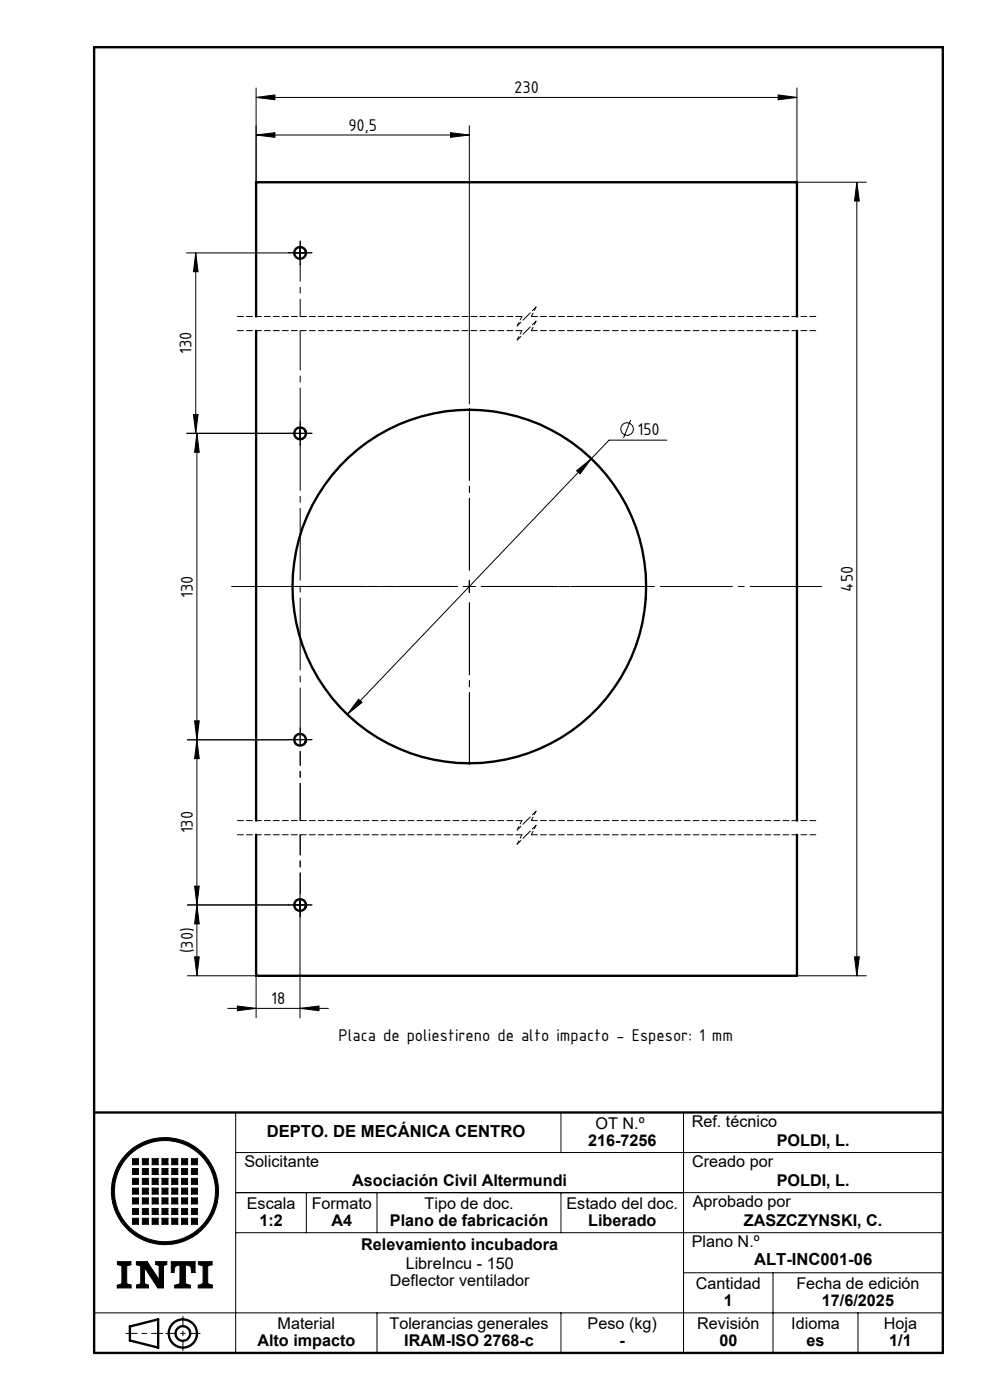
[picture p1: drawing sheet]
<svg xmlns="http://www.w3.org/2000/svg" width="210mm" height="297mm" viewBox="0 0 210 297" stroke-linecap="round" stroke-linejoin="round" font-family="sans-serif">
<g fill="none" stroke="#000" stroke-width=".21">
<path d="M54.3 18.7v20M169.1 18.7v20h14.7M54.3 20.7l4-.6v1.1zM54.3 20.7h114.8M54.3 28.6l4-.5v1zM54.3 28.6h45.3M95.6 28.1l4 .5-4 .5zM99.6 26.7v59M165.1 20.1l4 .6-4 .5zM181.8 38.7v168.3M181.8 38.7l.5 3.9h-1zM39.5 53.7h21.7"/>
<path d="M41.5 53.7v38.2M41.5 53.7l.5 3.9h-1zM62.4 53.7h2.5M63.6 52.4v2.5M39.5 91.9h21.7M41 87.9h1l-.5 4zM41.8 91.9v115.1M41.8 91.9l.5 4.1h-1zM62.4 91.9h2.5M63.6 90.7v2.5M122.3 99.9l3.1-2.6-2.4 3.2zM133.8 89.1l-1.5 3.8"/>
<path d="M141.5 93.4h-12.3l-55.5 58.1M98.3 124.4h2.5M99.6 123.2v2.5M39.8 156.9h21.4M41.3 152.9h1l-.5 4zM41.8 156.9l.5 4h-1zM76.1 148.3l.7 .7-3.1 2.5zM39.8 192h21.4M41.3 188h1l-.5 4zM41.8 192l.5 4h-1zM62.4 192h2.5M63.6 189.5v26.4"/>
<path d="M39.8 207h14.5v8.9M41.3 203h1l-.5 4zM48.3 213.9h21.4M50.3 213.4l4 .5-4 .5zM63.6 213.9l4.1-.5v1zM169.1 207h14.7M181.3 203h1l-.5 4zM20 236v51M50 236v51M119 236v8.5M149.2 236h-4.2v51M28.1 245.8h1.3v1.3h-1.3z"/>
<path d="M28.1 247.9h1.3v1.3h-1.3zM28.1 250h1.3v1.2h-1.3zM28.1 252.1h1.3v1.2h-1.3zM28.1 254.1h1.3v1.3h-1.3zM28.1 256.4h1.3v1.2h-1.3zM28.1 258.4h1.3v1.3h-1.3zM30.2 245.8h1.3v1.3h-1.3zM30.2 247.9h1.3v1.3h-1.3zM30.2 250h1.3v1.2h-1.3zM30.2 252.1h1.3v1.2h-1.3zM30.2 254.1h1.3v1.3h-1.3zM30.2 256.4h1.3v1.2h-1.3z"/>
<path d="M30.2 258.4h1.3v1.3h-1.3zM32.3 245.8h1.2v1.3h-1.2zM32.3 247.9h1.2v1.3h-1.2zM32.3 250h1.2v1.2h-1.2zM32.3 252.1h1.2v1.2h-1.2zM32.3 254.1h1.2v1.3h-1.2zM32.3 256.4h1.2v1.2h-1.2zM32.3 258.4h1.2v1.3h-1.2zM34.4 245.8h1.2v1.3h-1.2zM34.4 247.9h1.2v1.3h-1.2zM34.4 250h1.2v1.2h-1.2zM34.4 252.1h1.2v1.2h-1.2z"/>
<path d="M34.4 254.1h1.2v1.3h-1.2zM34.4 256.4h1.2v1.2h-1.2zM34.4 258.4h1.2v1.3h-1.2zM36.4 245.8h1.3v1.3h-1.3zM36.4 247.9h1.3v1.3h-1.3zM36.4 250h1.3v1.2h-1.3zM36.4 252.1h1.3v1.2h-1.3zM36.4 254.1h1.3v1.3h-1.3zM36.4 256.4h1.3v1.2h-1.3zM36.4 258.4h1.3v1.3h-1.3zM38.5 245.8h1.3v1.3h-1.3zM38.5 247.9h1.3v1.3h-1.3z"/>
<path d="M38.5 250h1.3v1.2h-1.3zM38.5 252.1h1.3v1.2h-1.3zM38.5 254.1h1.3v1.3h-1.3zM38.5 256.4h1.3v1.2h-1.3zM38.5 258.4h1.3v1.3h-1.3zM40.6 245.8h1.3v1.3h-1.3zM40.6 247.9h1.3v1.3h-1.3zM40.6 250h1.3v1.2h-1.3zM40.6 252.1h1.3v1.2h-1.3zM40.6 254.1h1.3v1.3h-1.3zM40.6 256.4h1.3v1.2h-1.3zM40.6 258.4h1.3v1.3h-1.3z"/>
<path d="M50 253h150M50 244.5h150M65 253v8.5M80 253v8.5M119 253v8.5M20 278.5h180M24.9 267.6h2.9v.7l-.9 .2v3.8l.9 .3v.6h-2.9v-.5l1-.4v-3.8l-1-.2zM28.9 267.6h2.3l2.6 3.9v-3l-.8-.3v-.6h2.4v.6l-.7 .3v4.7h-1.2l-2.8-4.3v3.4l.8 .3v.6h-2.5v-.6l.8-.3v-3.8l-.9-.2zM36.3 267.6h5.1v2.3h-.7l-.2-1.3-1.2-.3v4l1.1 .4v.5h-3.3v-.5l1.1-.4v-4l-1.1 .3-.2 1.3h-.6zM42.1 267.6h2.9v.7l-.9 .2v3.8l.9 .3v.6h-2.9v-.5l1-.4v-3.8l-1-.2zM50 261.5h150M80 278.5v8.5"/>
<path d="M119 278.5v8.5M145 270h55M164 270v17M182 278.5v8.5"/>
<circle cx="133" cy="91" r="1.33"/>
<circle cx="35" cy="252.7" r="11.4"/>
<circle cx="35" cy="252.7" r="10.7"/>
</g>
<g fill="none" stroke="#000" stroke-width=".5">
<path d="M20 10h180v277h-180zM54.3 67.2v-28.5h114.8v28.5M54.3 70.2v103.9M169.1 70.2v103.9M54.3 177.1v29.9h114.8v-29.9M20 236h180M27.6 281.4l5.9-1.5v6l-5.9-1.5z"/>
<circle cx="63.7" cy="53.6" r="1.24"/>
<circle cx="63.7" cy="92" r="1.24"/>
<circle cx="99.6" cy="124.4" r="37.5"/>
<circle cx="63.7" cy="156.9" r="1.24"/>
<circle cx="63.7" cy="192" r="1.24"/>
<circle cx="38.8" cy="282.9" r="3"/>
<circle cx="38.8" cy="282.9" r="1.55"/>
</g>
<path d="M26.7 282.9h7.8" fill="none" stroke="#000" stroke-width=".21" stroke-dasharray="6.1 1 1 1" stroke-dashoffset="3.7"/>
<path d="M38.8 279.2v7.3M35.2 282.9h7.2" fill="none" stroke="#000" stroke-width=".21" stroke-dasharray="6.1 1 1 1" stroke-dashoffset="4"/>
<g fill="#000">
<path d="M24.9 267.6v.7l1 .2v3.8l-1 .4v.5h2.9v-.6l-.9-.3v-3.8l.9-.2v-.7zM36.3 267.6v2.3h.6l.2-1.3 1.1-.3v4l-1.1 .4v.5h3.3v-.5l-1.1-.4v-4l1.2 .3 .2 1.3h.7v-2.3zM42.1 267.6v.7l1 .2v3.8l-1 .4v.5h2.9v-.6l-.9-.3v-3.8l.9-.2v-.7zM28.1 258.4v1.3h1.3v-1.3zM30.2 258.4v1.3h1.3v-1.3zM32.3 258.4v1.3h1.2v-1.3zM34.4 258.4v1.3h1.2v-1.3zM36.4 258.4v1.3h1.3v-1.3zM38.5 258.4v1.3h1.3v-1.3zM40.6 258.4v1.3h1.3v-1.3zM40.6 256.4v1.2h1.3v-1.2zM40.6 254.1v1.3h1.3v-1.3zM38.5 254.1v1.3h1.3v-1.3zM38.5 256.4v1.2h1.3v-1.2zM36.4 256.4v1.2h1.3v-1.2zM36.4 254.1v1.3h1.3v-1.3zM34.4 254.1v1.3h1.2v-1.3zM34.4 256.4v1.2h1.2v-1.2zM32.3 256.4v1.2h1.2v-1.2zM32.3 254.1v1.3h1.2v-1.3zM30.2 254.1v1.3h1.3v-1.3zM30.2 256.4v1.2h1.3v-1.2zM28.1 256.4v1.2h1.3v-1.2zM28.1 254.1v1.3h1.3v-1.3zM28.1 252.1v1.2h1.3v-1.2zM30.2 252.1v1.2h1.3v-1.2zM32.3 252.1v1.2h1.2v-1.2zM34.4 252.1v1.2h1.2v-1.2zM36.4 252.1v1.2h1.3v-1.2zM38.5 252.1v1.2h1.3v-1.2zM40.6 252.1v1.2h1.3v-1.2zM40.6 250v1.2h1.3v-1.2zM38.5 250v1.2h1.3v-1.2zM36.4 250v1.2h1.3v-1.2zM34.4 250v1.2h1.2v-1.2zM32.3 250v1.2h1.2v-1.2zM30.2 250v1.2h1.3v-1.2zM28.1 250v1.2h1.3v-1.2zM28.1 247.9v1.3h1.3v-1.3zM30.2 247.9v1.3h1.3v-1.3zM32.3 247.9v1.3h1.2v-1.3zM34.4 247.9v1.3h1.2v-1.3zM36.4 247.9v1.3h1.3v-1.3zM38.5 247.9v1.3h1.3v-1.3zM40.6 247.9v1.3h1.3v-1.3zM40.6 245.8v1.3h1.3v-1.3zM38.5 245.8v1.3h1.3v-1.3zM36.4 245.8v1.3h1.3v-1.3zM34.4 245.8v1.3h1.2v-1.3zM32.3 245.8v1.3h1.2v-1.3zM30.2 245.8v1.3h1.3v-1.3zM28.1 245.8v1.3h1.3v-1.3zM24.3 252.7a10.7 10.7 0 0 1 21.4 0 10.7 10.7 0 0 1-21.4 0zM23.6 252.7a11.4 11.4 0 0 0 22.8 0 11.4 11.4 0 0 0-22.8 0z" fill-rule="evenodd"/>
<path d="M28.9 267.6h2.3l2.6 3.9v-3l-.8-.3v-.6h2.4v.6l-.7 .3v4.7h-1.2l-2.8-4.3v3.4l.8 .3v.6h-2.5v-.6l.8-.3v-3.8l-.9-.2z" fill-rule="evenodd"/>
</g>
<path d="M97.1 124.4h-36.3M99.6 121.9v-36.2M99.6 126.9v36.3M102.1 124.4h36.2" fill="none" stroke="#000" stroke-width=".21" stroke-dasharray="15.2 1.3 1.3 1.3" stroke-dashoffset="-1"/>
<path d="M97.1 124.4h-48" fill="none" stroke="#000" stroke-width=".21" stroke-dasharray="15.2 1.3 1.3 1.3" stroke-dashoffset="2.7"/>
<path d="M102.1 124.4h72.2" fill="none" stroke="#000" stroke-width=".21" stroke-dasharray="15.2 1.3 1.3 1.3" stroke-dashoffset=".1"/>
<g fill="none" stroke="#000" stroke-width=".21" stroke-dasharray="15.2 1.3 1.3 1.3">
<path d="M62.4 53.6h-1.2M63.7 52.4v-1.3M63.7 54.9v1.2M64.9 53.6h1.3M62.4 91.9h-1.2M63.7 93.2v1.2M63.7 90.7v-1.3M64.9 91.9h1.3M62.4 156.9h-1.2M63.7 156.9v-1.2M63.7 156.9h-1.3M63.7 156.9v1.3"/>
<path d="M63.7 156.9h1.2M63.7 155.7v-1.3M64.9 156.9h1.3M62.4 192h-1.2M63.7 193.2v1.3M64.9 192h1.3"/>
</g>
<path d="M63.7 189.5v-12.4" fill="none" stroke="#000" stroke-width=".21" stroke-dasharray="15.2 1.3 1.3 1.3" stroke-dashoffset="10.9"/>
<path d="M63.7 155.7v-61.4" fill="none" stroke="#000" stroke-width=".21" stroke-dasharray="15.2 1.3 1.3 1.3" stroke-dashoffset="5.5"/>
<path d="M63.7 174.1v-14.7" fill="none" stroke="#000" stroke-width=".21" stroke-dasharray="15.2 1.3 1.3 1.3" stroke-dashoffset="7.3"/>
<path d="M63.7 90.7v-20.6" fill="none" stroke="#000" stroke-width=".21" stroke-dasharray="15.2 1.3 1.3 1.3" stroke-dashoffset="6.9"/>
<path d="M63.7 67.1v-11.1" fill="none" stroke="#000" stroke-width=".21" stroke-dasharray="15.2 1.3 1.3 1.3" stroke-dashoffset="11.6"/>
<path d="M110.7 70.1h-60.4M110.7 67.1h-60.4M173.1 70.1h-60.4M173.1 67.1h-60.4M110.7 177.1h-60.4M110.7 174.1h-60.4M173.1 177.1h-60.4M173.1 174.1h-60.4" fill="none" stroke="#000" stroke-width=".21" stroke-dasharray="1.3 .6"/>
<path d="M109.7 72.1l1-2M109.7 69.1l1-2M112.7 70.1l1-2M112.7 67.1l1-2M109.7 179.1l1-2M109.7 176.1l1-2M112.7 177.1l1-2M112.7 174.1l1-2" fill="none" stroke="#000" stroke-width=".21" stroke-dasharray="1.3 .6" stroke-dashoffset=".5"/>
<path d="M111.7 70.1l-2 2M111.7 67.1l-2 2M113.7 68.1l-2 2M113.7 65.1l-2 2M111.7 177.1l-2 2M111.7 174.1l-2 2M113.7 175.1l-2 2M113.7 172.1l-2 2" fill="none" stroke="#000" stroke-width=".21" stroke-dasharray="1.3 .6" stroke-dashoffset=".2"/>
<g fill="#000">
<path d="M54.3 20.7l4-.6v1.1zM165.1 20.1l4 .6-4 .5z"/>
<path d="M95.6 28.1l4 .5-4 .5zM54.3 28.6l4-.5v1zM63.6 213.9l4.1-.5v1zM50.3 213.4l4 .5-4 .5z"/>
<path d="M181.8 38.7l.5 3.9h-1zM181.3 203h1l-.5 4zM41.5 53.7l.5 3.9h-1zM41 87.9h1l-.5 4zM41.8 91.9l.5 4.1h-1zM41.3 152.9h1l-.5 4zM41.8 192l.5 4h-1zM41.3 203h1l-.5 4z"/>
<path d="M76.1 148.3l-2.4 3.2 3.1-2.5zM122.3 99.9l.7 .6 2.4-3.2z"/>
<path d="M41.3 188h1l-.5 4zM41.8 156.9l.5 4h-1z"/>
</g>
<g font-size="3.9">
<text x="109.1" y="19.7">230</text>
<text x="73.9" y="27.7">90,5</text>
<text x="40.7" y="75.2" transform="rotate(-90 40.7 75.2)">130</text>
<text x="135.2" y="92.2">150</text>
<text x="180.9" y="125.6" transform="rotate(-90 180.9 125.6)">450</text>
<text x="40.9" y="126.8" transform="rotate(-90 40.9 126.8)">130</text>
<text x="40.9" y="176.8" transform="rotate(-90 40.9 176.8)">130</text>
<text x="40.9" y="202.2" transform="rotate(-90 40.9 202.2)">(30)</text>
<text x="57.5" y="213">18</text>
<text x="71.8" y="220.8">Placa de poliestireno de alto impacto - Espesor: 1 mm</text>
</g>
<g font-size="3.5">
<text x="56.6" y="241.2">DEPTO. DE MECÁNICA CENTRO</text>
<text x="160" y="268.5">ALT-INC001-06</text>
</g>
<g font-size="3.4">
<text x="126.3" y="239.5">OT N.º</text>
<text x="146.7" y="239.1">Ref. técnico</text>
<text x="124.8" y="243">216-7256</text>
<text x="164.8" y="243">POLDI, L.</text>
<text x="51.9" y="247.5">Solicitante</text>
<text x="74.7" y="251.6">Asociación Civil Altermundi</text>
<text x="146.8" y="247.5">Creado por</text>
<text x="164.8" y="251.6">POLDI, L.</text>
<text x="52.4" y="256.5">Escala</text>
<text x="66.1" y="256.5">Formato</text>
<text x="90" y="256.5">Tipo de doc.</text>
<text x="120.2" y="256.5">Estado del doc.</text>
<text x="147" y="256">Aprobado por</text>
<text x="55" y="260">1:2</text>
<text x="70.3" y="260">A4</text>
<text x="82.7" y="260">Plano de fabricación</text>
<text x="124.8" y="260">Liberado</text>
<text x="157.8" y="260">ZASZCZYNSKI, C.</text>
<text x="76.6" y="265.1">Relevamiento incubadora</text>
<text x="86.1" y="269.3">LibreIncu - 150</text>
<text x="146.7" y="264.5">Plano N.º</text>
<text x="82.7" y="272.8">Deflector ventilador</text>
<text x="147.6" y="273.5">Cantidad</text>
<text x="168.9" y="273.5">Fecha de edición</text>
<text x="58.9" y="282">Material</text>
<text x="82.6" y="282">Tolerancias generales</text>
<text x="124.6" y="282">Peso (kg)</text>
<text x="147.9" y="282">Revisión</text>
<text x="153.5" y="277">1</text>
<text x="167.8" y="282">Idioma</text>
<text x="174.4" y="277">17/6/2025</text>
<text x="187.5" y="282">Hoja</text>
<text x="54.6" y="285.5">Alto impacto</text>
<text x="85.8" y="285.5">IRAM-ISO 2768-c</text>
<text x="131.4" y="285.5">-</text>
<text x="152.6" y="285.5">00</text>
<text x="171.1" y="285.5">es</text>
<text x="188.6" y="285.5">1/1</text>
</g>
</svg>
